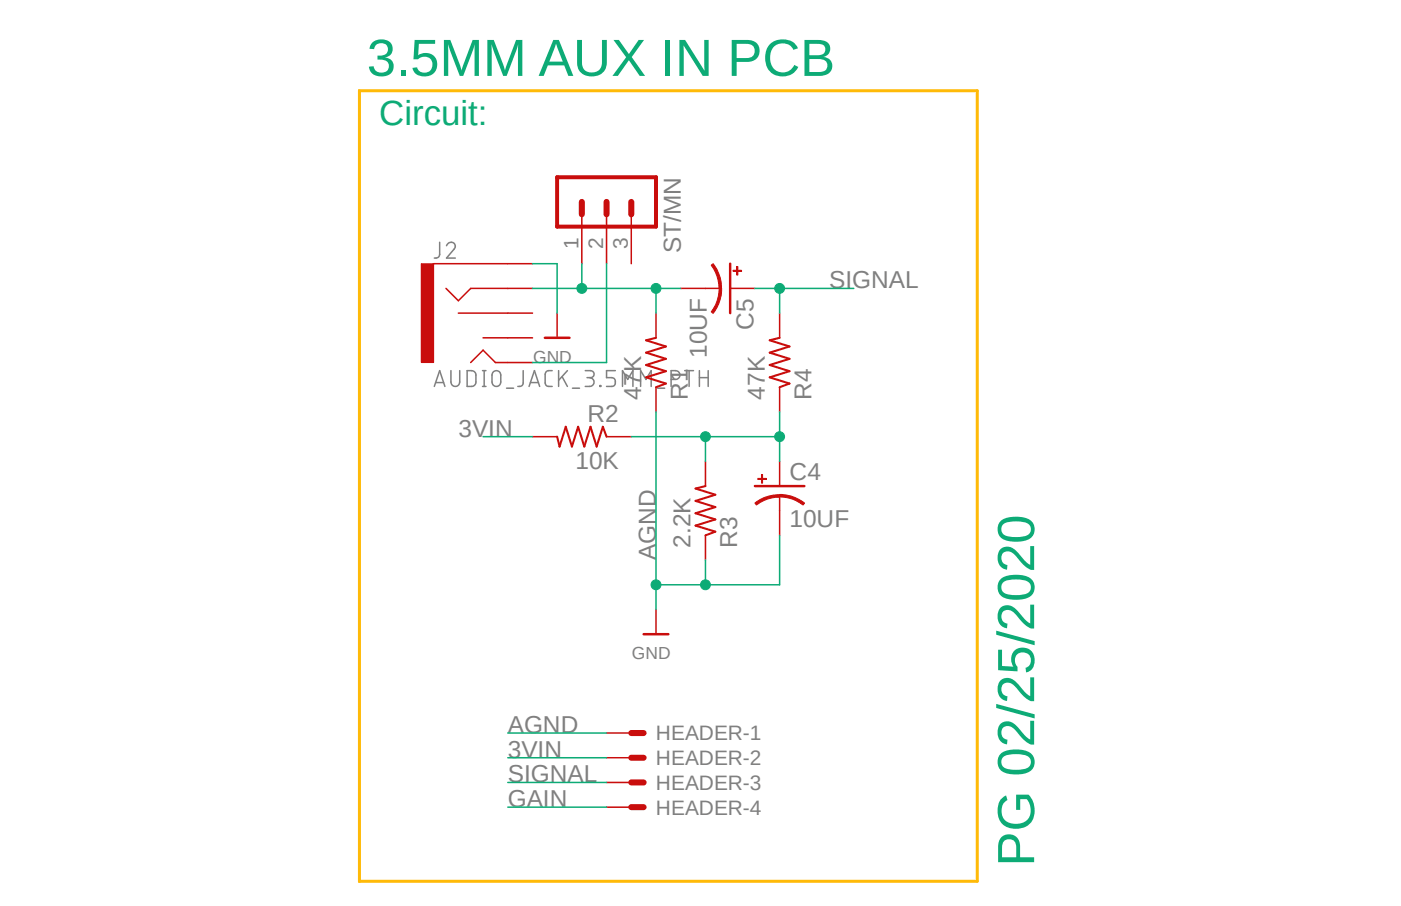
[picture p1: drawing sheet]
<svg xmlns="http://www.w3.org/2000/svg" width="432mm" height="279mm" viewBox="0 0 432 279" stroke-linecap="round" stroke-linejoin="round" font-family="sans-serif">
<path d="M109.2 6.9l213.4 265.5M322.6 6.9l-213.4 265.5" fill="none" stroke="#fff" stroke-width=".31"/>
<g fill="none" stroke="#808080" stroke-width=".47">
<path d="M135.5 74.7l-.1 4.1-.4 .6-1.1 .2M137.6 75.8a1.33 1.33 0 0 1 1.9-1 1.33 1.33 0 0 1 .4 2.1l-2.3 2.7h2.7M133.9 119.2l1.6-4.9 1.6 4.9M134.3 118h2.4M139 114.3v3.5a1.35 1.35 0 0 0 1.3 1.4 1.35 1.35 0 0 0 1.4-1.4v-3.5M144 114.3a2.39 2.39 0 0 1 2.4 .6l.3 .8v2.1a1.33 1.33 0 0 1-1.4 1.4h-1.3zM148.7 114.3h1.1M148.7 119.2h1.1M149.2 114.3v4.9M151.9 114.9a1.37 1.37 0 0 1 1.5-.5 1.37 1.37 0 0 1 .9 1.3v2.1a1.35 1.35 0 0 1-1.3 1.4 1.35 1.35 0 0 1-1.4-1.4v-2.1zM156.1 119.7h2.2M161.2 114.3v4.1l-.4 .6-1.2 .2"/>
<path d="M163.1 119.2l1.6-4.9 1.6 4.9M163.5 118h2.4M170.2 114.3h-1.4l-.6 .5-.2 .6v2.7l.2 .6a1.83 1.83 0 0 0 2 .5M172.2 114.3v4.9M173.3 116.2l1.6 3M174.9 114.3l-2.7 3M176.4 119.7h2.2M180.4 114.3h1.6a1.08 1.08 0 0 1 1.1 1.1 1.08 1.08 0 0 1-1.1 1.1h-1.1M181.7 116.5a1.35 1.35 0 0 1 1.4 1.3 1.35 1.35 0 0 1-1.4 1.4h-1.3M184.9 118.9h.3v.3h-.3zM189.7 114.3h-2.8v2.2h1.7a1.39 1.39 0 0 1 1.1 1.3 1.39 1.39 0 0 1-1.1 1.4h-1.7M191.9 119.2v-4.9l1.6 2.7 1.6-2.7v4.9"/>
<path d="M197.4 119.2v-4.9l1.7 2.7 1.6-2.7v4.9M202.7 119.7h2.2M206.8 117h1.4a1.35 1.35 0 0 0 1.4-1.3 1.35 1.35 0 0 0-1.4-1.4h-1.4v4.9M211 114.3h2.7M212.4 114.3v4.9M215.6 116.5h2.7M215.6 114.3v4.9M218.3 114.3v4.9"/>
</g>
<path d="M194.6 226.1h3.8M194.6 233.7h3.8M194.6 241.3h3.8M194.6 248.9h3.8" fill="none" stroke="#c90d0c" stroke-width="1.9"/>
<g fill="none" stroke="#c90d0c" stroke-width=".47">
<path d="M202.2 96.6v7.6M240.3 96.6v7.6M202.2 119.4v7.6M240.3 119.4v7.6M164.1 134.7h7.6M186.9 134.7h7.7M217.4 142.3v7.6M240.3 153v4.5M217.4 165.1v7.6M186.9 226.1h7.7M186.9 233.7h7.7M186.9 241.3h7.7"/>
<path d="M186.9 248.9h7.7"/>
</g>
<path d="M202.2 104.2l-3.1 .7 6.1 1.9-6.1 2 6.1 1.9-6.1 1.9 6.1 1.9-6.1 1.9 6.1 1.9-3 1.1M240.3 104.2l-3.1 .7 6.1 1.9-6.1 2 6.1 1.9-6.1 1.9 6.1 1.9-6.1 1.9 6.1 1.9-3 1.1M171.7 134.7l.8 3 1.9-6.1 1.9 6.1 1.9-6.1 1.9 6.1 1.9-6.1 1.9 6.1 1.9-6.1 1.1 3.1M217.4 149.9l-3 .8 6.1 1.9-6.1 1.9 6.1 1.9-6.1 1.9 6.1 1.9-6.1 1.9 6.1 1.9-3.1 1.1" fill="none" stroke="#c90d0c" stroke-width=".64"/>
<path d="M232.7 149.9h15.2" fill="none" stroke="#c90d0c" stroke-width=".76"/>
<path d="M240.3 152.5a12.2 12.2 0 0 1 7.7 2.7l-.5 .5a11.7 11.7 0 0 0-7.2-2.5z" fill-rule="evenodd" fill="#c90d0c"/>
<path d="M240.3 152.5a12.2 12.2 0 0 1 7.7 2.7l-.5 .5a11.7 11.7 0 0 0-7.2-2.5z" fill="none" stroke="#c90d0c" stroke-width=".31"/>
<path d="M232.7 155.2a11.5 11.5 0 0 1 7.6-2.6v.7a11.4 11.4 0 0 0-7.2 2.4z" fill-rule="evenodd" fill="#c90d0c"/>
<path d="M232.7 155.2a11.5 11.5 0 0 1 7.6-2.6v.7a11.4 11.4 0 0 0-7.2 2.4zM233.6 147.5h2.6v.4h-2.6zM234.7 146.4h.3v2.6h-.3z" fill="none" stroke="#c90d0c" stroke-width=".31"/>
<path d="M233.6 147.7h2.6M234.9 146.4v2.6" fill="none" stroke="#c90d0c" stroke-width=".34"/>
<path d="M217.4 88.9h4.6M240.3 142.3v7.6M240.3 157.5v7.6" fill="none" stroke="#c90d0c" stroke-width=".47"/>
<path d="M225 81.3v15.3" fill="none" stroke="#c90d0c" stroke-width=".76"/>
<path d="M221.7 88.9h.7a12.5 12.5 0 0 1-2.6 7.7l-.6-.4a12 12 0 0 0 2.5-7.3z" fill-rule="evenodd" fill="#c90d0c"/>
<path d="M221.7 88.9h.7a12.5 12.5 0 0 1-2.6 7.7l-.6-.4a12 12 0 0 0 2.5-7.3z" fill="none" stroke="#c90d0c" stroke-width=".31"/>
<path d="M219.2 81.8l.6-.5a12.4 12.4 0 0 1 2.6 7.6h-.8a12.1 12.1 0 0 0-2.4-7.1z" fill-rule="evenodd" fill="#c90d0c"/>
<path d="M219.2 81.8l.6-.5a12.4 12.4 0 0 1 2.6 7.6h-.8a12.1 12.1 0 0 0-2.4-7.1zM225.9 83.4h2.7v.3h-2.7zM227.1 82.2h.3v2.6h-.3z" fill="none" stroke="#c90d0c" stroke-width=".31"/>
<path d="M225.9 83.5h2.7M227.2 82.2v2.6" fill="none" stroke="#c90d0c" stroke-width=".34"/>
<path d="M133.6 81.3h22.9M137.5 88.9l3.8 3.9 3.8-3.9h11.4M141.3 96.6h15.2M209.8 88.9h7.6M225 88.9h7.7M145.1 111.8l3.8-3.8 3.8 3.8h3.8M148.9 104.2h7.6" fill="none" stroke="#c90d0c" stroke-width=".47"/>
<path d="M129.8 81.3h3.8v30.5h-3.8z" fill-rule="evenodd" fill="#c90d0c"/>
<path d="M129.8 81.3h3.8v30.5h-3.8z" fill="none" stroke="#c90d0c" stroke-width=".31"/>
<path d="M179.3 66.1v15.2M186.9 66.1v15.2M194.6 66.1v15.2M156.5 88.9h7.6M156.5 81.3h7.6M156.5 96.6h7.6M171.7 96.6v7.6M156.5 111.8h7.6M156.5 104.2h7.6M202.2 188v7.6" fill="none" stroke="#c90d0c" stroke-width=".47"/>
<path d="M167.9 104.2h7.6M198.4 195.6h7.6" fill="none" stroke="#c90d0c" stroke-width=".76"/>
<path d="M171.7 54.7h30.5v15.2h-30.5z" fill="none" stroke="#c90d0c" stroke-width="1.2"/>
<path d="M179.3 62.3v3.8M186.9 62.3v3.8M194.6 62.3v3.8" fill="none" stroke="#c90d0c" stroke-width="1.9"/>
<path d="M164.1 81.3h7.6v15.3M202.2 127v61M240.3 165.1v15.2h-38.1M156.5 226.1h30.4" fill="none" stroke="#0dab76" stroke-width=".47"/>
<circle cx="202.2" cy="180.3" r="1.53" fill="#0dab76"/>
<circle cx="202.2" cy="180.3" r="1.53" fill="none" stroke="#0dab76" stroke-width=".31"/>
<path d="M217.4 172.7v7.6" fill="none" stroke="#0dab76" stroke-width=".47"/>
<circle cx="217.4" cy="180.3" r="1.53" fill="#0dab76"/>
<circle cx="217.4" cy="180.3" r="1.53" fill="none" stroke="#0dab76" stroke-width=".31"/>
<path d="M232.7 88.9h30.4M240.3 88.9v7.7M156.5 241.3h30.4" fill="none" stroke="#0dab76" stroke-width=".47"/>
<circle cx="240.3" cy="88.9" r="1.53" fill="#0dab76"/>
<circle cx="240.3" cy="88.9" r="1.53" fill="none" stroke="#0dab76" stroke-width=".31"/>
<path d="M186.9 81.3v30.5h-22.8M209.8 88.9h-7.6v7.7M148.9 134.7h15.2M156.5 233.7h30.4M156.5 248.9h30.4" fill="none" stroke="#0dab76" stroke-width=".47"/>
<circle cx="202.2" cy="88.9" r="1.53" fill="#0dab76"/>
<circle cx="202.2" cy="88.9" r="1.53" fill="none" stroke="#0dab76" stroke-width=".31"/>
<path d="M164.1 88.9h38.1M179.3 81.3v7.6" fill="none" stroke="#0dab76" stroke-width=".47"/>
<circle cx="179.3" cy="88.9" r="1.53" fill="#0dab76"/>
<circle cx="179.3" cy="88.9" r="1.53" fill="none" stroke="#0dab76" stroke-width=".31"/>
<path d="M194.6 134.7h22.8M240.3 127v15.3" fill="none" stroke="#0dab76" stroke-width=".47"/>
<circle cx="240.3" cy="134.7" r="1.53" fill="#0dab76"/>
<circle cx="240.3" cy="134.7" r="1.53" fill="none" stroke="#0dab76" stroke-width=".31"/>
<path d="M240.3 134.7h-22.9v7.6" fill="none" stroke="#0dab76" stroke-width=".47"/>
<circle cx="217.4" cy="134.7" r="1.53" fill="#0dab76"/>
<circle cx="217.4" cy="134.7" r="1.53" fill="none" stroke="#0dab76" stroke-width=".31"/>
<path d="M110.8 28h190.4v243.8h-190.4z" fill="none" stroke="#ffba08" stroke-width=".93"/>
<g font-size="16.1" fill="#0dab76">
<text x="113.1" y="23.4">3.5MM AUX IN PCB</text>
<text x="318.7" y="267.2" transform="rotate(-90 318.7 267.2)">PG 02/25/2020</text>
</g>
<text font-size="10.8" fill="#0dab76" x="116.9" y="38.7">Circuit:</text>
<g font-size="7.5" fill="#808080">
<text x="209.8" y="78.1" transform="rotate(-90 209.8 78.1)">ST/MN</text>
<text x="255.5" y="88.9">SIGNAL</text>
<text x="232.3" y="101.6" transform="rotate(-90 232.3 101.6)">C5</text>
<text x="217.8" y="110.4" transform="rotate(-90 217.8 110.4)">10UF</text>
<text x="197.6" y="123.2" transform="rotate(-90 197.6 123.2)">47K</text>
<text x="212" y="123.2" transform="rotate(-90 212 123.2)">R1</text>
<text x="235.7" y="123.2" transform="rotate(-90 235.7 123.2)">47K</text>
<text x="250.1" y="123.2" transform="rotate(-90 250.1 123.2)">R4</text>
<text x="181.1" y="130.2">R2</text>
<text x="141.3" y="134.7">3VIN</text>
<text x="177.3" y="144.6">10K</text>
<text x="243.3" y="148">C4</text>
<text x="243.3" y="162.5">10UF</text>
<text x="202.2" y="172.7" transform="rotate(-90 202.2 172.7)">AGND</text>
<text x="212.9" y="168.9" transform="rotate(-90 212.9 168.9)">2.2K</text>
<text x="227.2" y="168.9" transform="rotate(-90 227.2 168.9)">R3</text>
<text x="156.5" y="226.1">AGND</text>
<text x="156.5" y="233.7">3VIN</text>
<text x="156.5" y="241.3">SIGNAL</text>
<text x="156.5" y="248.9">GAIN</text>
</g>
<g font-size="6.4" fill="#808080">
<text x="178.3" y="76.7" transform="rotate(-90 178.3 76.7)">1</text>
<text x="185.9" y="76.7" transform="rotate(-90 185.9 76.7)">2</text>
<text x="193.5" y="76.7" transform="rotate(-90 193.5 76.7)">3</text>
<text x="202.2" y="228.3">HEADER-1</text>
<text x="202.2" y="236">HEADER-2</text>
<text x="202.2" y="243.6">HEADER-3</text>
<text x="202.2" y="251.2">HEADER-4</text>
</g>
<g font-size="5.4" fill="#808080">
<text x="164.3" y="111.8">GND</text>
<text x="194.8" y="203.2">GND</text>
</g>
</svg>
